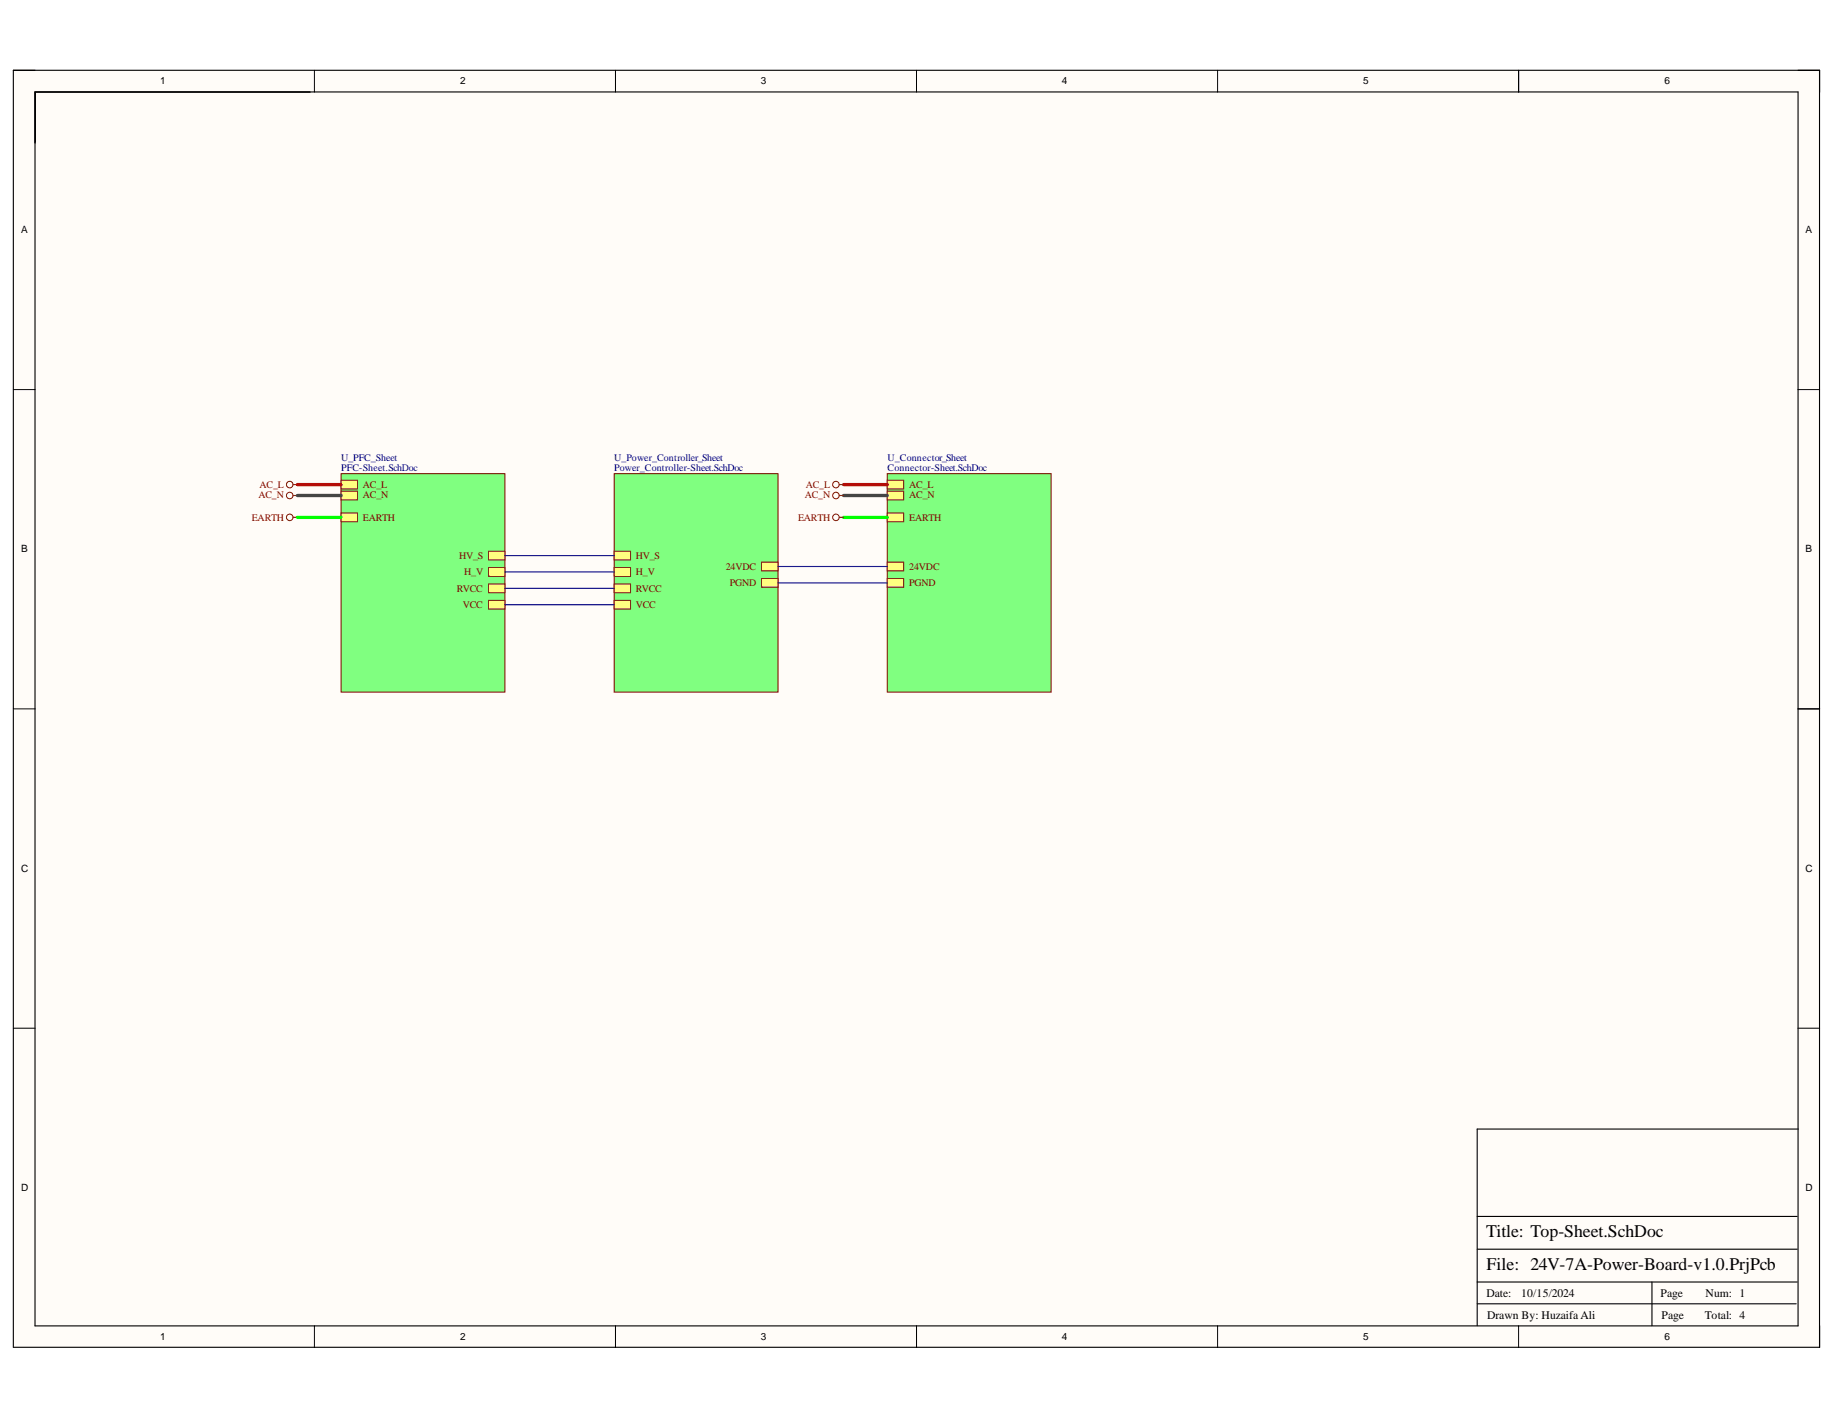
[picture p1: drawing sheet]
<svg xmlns="http://www.w3.org/2000/svg" width="279mm" height="216mm" viewBox="0 0 279 216" stroke-linecap="round" stroke-linejoin="round" font-family="sans-serif">
<g fill="#fffcf8">
<path d="M2 10.7h274.9v194.3h-274.9z" fill-rule="evenodd"/>
<path d="M5.4 14h268.2v187.7h-268.2z" fill-rule="evenodd"/>
</g>
<g fill="none" stroke="#000" stroke-width=".15">
<path d="M2 10.7h3.4M47.8 10.7v3.3M93.7 10.7v3.3M139.5 10.7v3.3M185.3 10.7v3.3M231.1 10.7v3.3M273.6 10.7h3.3v3.3M2 59.3h3.4M273.6 59.3h3.3M2 107.9h3.4M273.6 107.9h3.3M2 156.4h3.4"/>
<path d="M273.6 156.4h3.3M47.8 201.7v3.3M93.7 201.7v3.3M139.5 201.7v3.3M185.3 201.7v3.3M231.1 201.7v3.3M276.9 201.7v3.3"/>
</g>
<path d="M2 10.7h274.9v194.3h-274.9zM5.3 14h268.3v187.7h-268.3zM231.1 10.7v3.3M273.6 107.9h3.3M273.7 171.8h-48.9v29.9M224.8 198.4h48.5M224.8 195.1h48.7M224.8 190.1h48.7M224.8 185.1h48.7M251.4 195.1v6.6" fill="none" stroke="#000" stroke-width=".17"/>
<path d="M93.5 72.1h24.9v33.2h-24.9z" fill-rule="evenodd" fill="#80ff80"/>
<path d="M93.5 72.1h24.9v33.2h-24.9z" fill="none" stroke="#800000" stroke-width=".15"/>
<path d="M115.9 85.5h2.5v1.4h-2.5z" fill-rule="evenodd" fill="#ffff80"/>
<path d="M115.9 85.5h2.5v1.4h-2.5z" fill="none" stroke="#800000" stroke-width=".15"/>
<path d="M115.9 88h2.5v1.4h-2.5z" fill-rule="evenodd" fill="#ffff80"/>
<path d="M115.9 88h2.5v1.4h-2.5z" fill="none" stroke="#800000" stroke-width=".15"/>
<path d="M93.5 83.9h2.5v1.3h-2.5z" fill-rule="evenodd" fill="#ffff80"/>
<path d="M93.5 83.9h2.5v1.3h-2.5z" fill="none" stroke="#800000" stroke-width=".15"/>
<path d="M93.5 86.4h2.5v1.3h-2.5z" fill-rule="evenodd" fill="#ffff80"/>
<path d="M93.5 86.4h2.5v1.3h-2.5z" fill="none" stroke="#800000" stroke-width=".15"/>
<path d="M93.5 88.9h2.5v1.3h-2.5z" fill-rule="evenodd" fill="#ffff80"/>
<path d="M93.5 88.9h2.5v1.3h-2.5z" fill="none" stroke="#800000" stroke-width=".15"/>
<path d="M93.5 91.3h2.5v1.4h-2.5z" fill-rule="evenodd" fill="#ffff80"/>
<path d="M93.5 91.3h2.5v1.4h-2.5z" fill="none" stroke="#800000" stroke-width=".15"/>
<path d="M51.9 72.1h24.9v33.2h-24.9z" fill-rule="evenodd" fill="#80ff80"/>
<path d="M51.9 72.1h24.9v33.2h-24.9z" fill="none" stroke="#800000" stroke-width=".15"/>
<path d="M51.9 73.1h2.5v1.3h-2.5z" fill-rule="evenodd" fill="#ffff80"/>
<path d="M51.9 73.1h2.5v1.3h-2.5z" fill="none" stroke="#800000" stroke-width=".15"/>
<path d="M51.9 78.1h2.5v1.3h-2.5z" fill-rule="evenodd" fill="#ffff80"/>
<path d="M51.9 78.1h2.5v1.3h-2.5z" fill="none" stroke="#800000" stroke-width=".15"/>
<path d="M51.9 74.7h2.5v1.4h-2.5z" fill-rule="evenodd" fill="#ffff80"/>
<path d="M51.9 74.7h2.5v1.4h-2.5z" fill="none" stroke="#800000" stroke-width=".15"/>
<path d="M74.3 83.9h2.5v1.3h-2.5z" fill-rule="evenodd" fill="#ffff80"/>
<path d="M74.3 83.9h2.5v1.3h-2.5z" fill="none" stroke="#800000" stroke-width=".15"/>
<path d="M74.3 86.4h2.5v1.3h-2.5z" fill-rule="evenodd" fill="#ffff80"/>
<path d="M74.3 86.4h2.5v1.3h-2.5z" fill="none" stroke="#800000" stroke-width=".15"/>
<path d="M74.3 88.9h2.5v1.3h-2.5z" fill-rule="evenodd" fill="#ffff80"/>
<path d="M74.3 88.9h2.5v1.3h-2.5z" fill="none" stroke="#800000" stroke-width=".15"/>
<path d="M74.3 91.3h2.5v1.4h-2.5z" fill-rule="evenodd" fill="#ffff80"/>
<g fill="none" stroke="#800000" stroke-width=".15">
<path d="M74.3 91.3h2.5v1.4h-2.5z"/>
<circle cx="44.1" cy="78.7" r=".5"/>
<circle cx="44.1" cy="75.4" r=".5"/>
<circle cx="44.1" cy="73.7" r=".5"/>
</g>
<path d="M44.6 73.7h.7M44.6 75.4h.7M44.6 78.7h.7" fill="none" stroke="#800000" stroke-width=".17"/>
<path d="M135 72.1h25v33.2h-25z" fill-rule="evenodd" fill="#80ff80"/>
<path d="M135 72.1h25v33.2h-25z" fill="none" stroke="#800000" stroke-width=".15"/>
<path d="M135 73.1h2.5v1.3h-2.5z" fill-rule="evenodd" fill="#ffff80"/>
<path d="M135 73.1h2.5v1.3h-2.5z" fill="none" stroke="#800000" stroke-width=".15"/>
<path d="M135 78.1h2.5v1.3h-2.5z" fill-rule="evenodd" fill="#ffff80"/>
<path d="M135 78.1h2.5v1.3h-2.5z" fill="none" stroke="#800000" stroke-width=".15"/>
<path d="M135 74.7h2.5v1.4h-2.5z" fill-rule="evenodd" fill="#ffff80"/>
<path d="M135 74.7h2.5v1.4h-2.5z" fill="none" stroke="#800000" stroke-width=".15"/>
<path d="M135 85.5h2.5v1.4h-2.5z" fill-rule="evenodd" fill="#ffff80"/>
<path d="M135 85.5h2.5v1.4h-2.5z" fill="none" stroke="#800000" stroke-width=".15"/>
<path d="M135 88h2.5v1.4h-2.5z" fill-rule="evenodd" fill="#ffff80"/>
<g fill="none" stroke="#800000" stroke-width=".15">
<path d="M135 88h2.5v1.4h-2.5z"/>
<circle cx="127.2" cy="78.7" r=".5"/>
<circle cx="127.2" cy="75.4" r=".5"/>
<circle cx="127.2" cy="73.7" r=".5"/>
</g>
<path d="M45.3 73.7h6.6M128.4 73.7h6.6" fill="none" stroke="#f00" stroke-width=".51"/>
<path d="M45.3 75.4h6.6M128.4 75.4h6.6" fill="none" stroke="#434343" stroke-width=".51"/>
<path d="M45.3 78.7h6.6M128.4 78.7h6.6" fill="none" stroke="#0f0" stroke-width=".51"/>
<path d="M76.8 84.5h16.7M76.8 87h16.7M76.8 89.5h16.7M76.8 92h16.7M118.4 86.2h16.6M118.4 88.7h16.6" fill="none" stroke="#000080" stroke-width=".17"/>
<path d="M127.7 73.7h.7M127.7 75.4h.7M127.7 78.7h.7" fill="none" stroke="#800000" stroke-width=".17"/>
<g font-size="2.7">
<text x="226.1" y="188.3">Title: Top-Sheet.SchDoc</text>
<text x="226.2" y="193.3">File: 24V-7A-Power-Board-v1.0.PrjPcb</text>
</g>
<g font-size="1.8">
<text x="226.2" y="197.3">Date:</text>
<text x="231.5" y="197.3">10/15/2024</text>
<text x="252.7" y="197.3">Page</text>
<text x="259.5" y="197.3">Num: 1</text>
<text x="226.3" y="200.6">Drawn By: Huzaifa Ali</text>
<text x="252.9" y="200.6">Page</text>
<text x="259.5" y="200.6">Total: 4</text>
</g>
<g font-size="1.5">
<text x="24.4" y="12.8">1</text>
<text x="70" y="12.8">2</text>
<text x="115.8" y="12.8">3</text>
<text x="161.6" y="12.8">4</text>
<text x="207.5" y="12.8">5</text>
<text x="253.3" y="12.8">6</text>
<text x="3.2" y="35.5">A</text>
<text x="274.8" y="35.5">A</text>
<text x="3.2" y="84">B</text>
<text x="274.8" y="84">B</text>
<text x="3.2" y="132.7">C</text>
<text x="274.8" y="132.7">C</text>
<text x="3.2" y="181.2">D</text>
<text x="274.8" y="181.2">D</text>
<text x="24.4" y="203.8">1</text>
<text x="70" y="203.8">2</text>
<text x="115.8" y="203.8">3</text>
<text x="161.6" y="203.8">4</text>
<text x="207.5" y="203.8">5</text>
<text x="253.3" y="203.8">6</text>
</g>
<g font-size="1.5" fill="#000080">
<text x="51.9" y="70.1">U_PFC_Sheet</text>
<text x="51.9" y="71.7">PFC-Sheet.SchDoc</text>
<text x="93.4" y="70.1">U_Power_Controller_Sheet</text>
<text x="93.4" y="71.7">Power_Controller-Sheet.SchDoc</text>
<text x="135.1" y="70.1">U_Connector_Sheet</text>
<text x="135.1" y="71.7">Connector-Sheet.SchDoc</text>
</g>
<g font-size="1.5" fill="#800000">
<text x="39.3" y="75.8">AC_N</text>
<text x="39.5" y="74.2">AC_L</text>
<text x="55.2" y="74.2">AC_L</text>
<text x="55.2" y="75.8">AC_N</text>
<text x="122.5" y="75.8">AC_N</text>
<text x="122.6" y="74.2">AC_L</text>
<text x="138.4" y="74.2">AC_L</text>
<text x="138.4" y="75.8">AC_N</text>
<text x="38.3" y="79.2">EARTH</text>
<text x="55.2" y="79.2">EARTH</text>
<text x="121.4" y="79.2">EARTH</text>
<text x="138.4" y="79.2">EARTH</text>
<text x="69.9" y="85.1">HV_S</text>
<text x="70.6" y="87.5">H_V</text>
<text x="96.7" y="85.1">HV_S</text>
<text x="96.7" y="87.5">H_V</text>
<text x="110.4" y="86.7">24VDC</text>
<text x="111" y="89.2">PGND</text>
<text x="138.4" y="86.7">24VDC</text>
<text x="138.4" y="89.2">PGND</text>
<text x="69.5" y="90">RVCC</text>
<text x="70.4" y="92.5">VCC</text>
<text x="96.7" y="90">RVCC</text>
<text x="96.7" y="92.5">VCC</text>
</g>
</svg>
